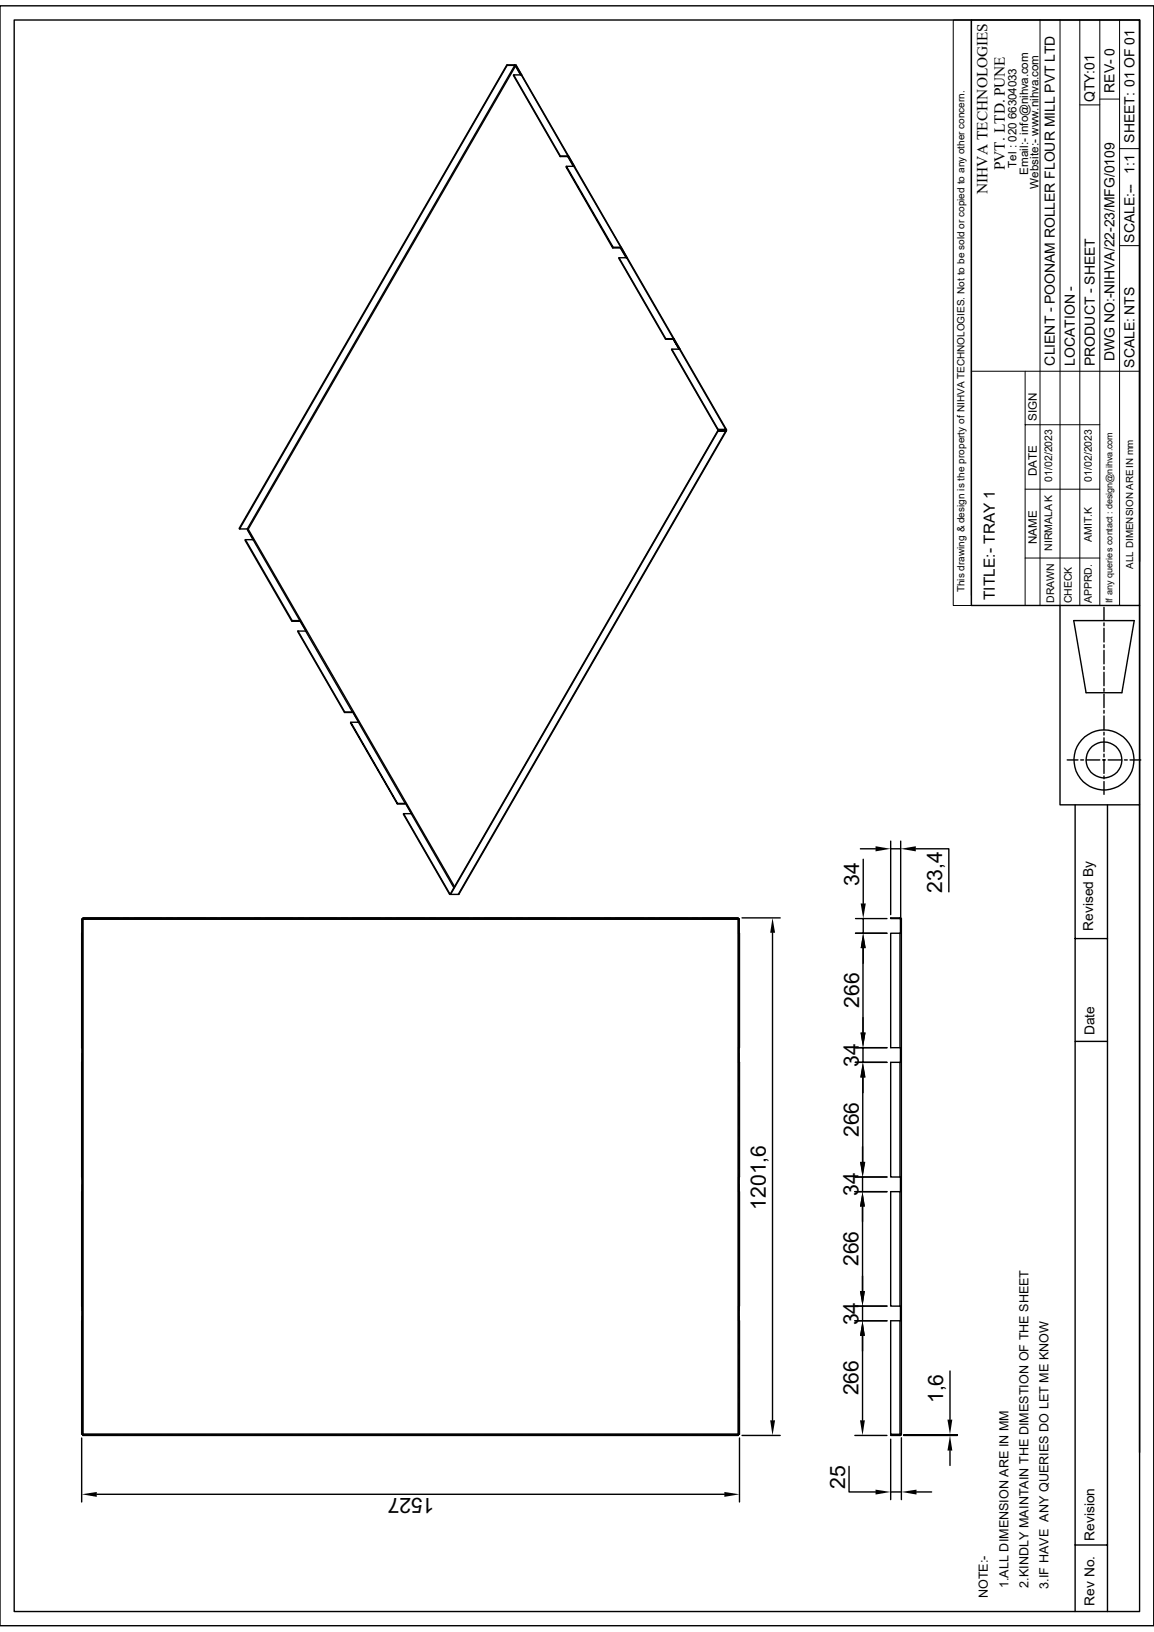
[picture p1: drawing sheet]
<svg xmlns="http://www.w3.org/2000/svg" width="210mm" height="297mm" viewBox="0 0 210 297" stroke-linecap="round" stroke-linejoin="round" font-family="sans-serif">
<g fill="none" stroke="#000" stroke-width=".25">
<path d="M0 1.1h210v294.8h-210zM2.6 3.6h204.8v289.7h-204.8zM92.2 11.8l-48.7 84.4 .1 .1M92.3 11.9h1.4l-48.7 84.4h-1.4zM93.5 13.6l8.4 14.9M93.6 11.8h-1.4l.1 .1M93.6 11.8l.2 .2M93.6 11.8l.2 .1M93.8 12l-48.6 84.3 37.5 65.1M93.8 12h.1M93.9 11.9l38.3 66.3M93.9 11.9l1 1.8"/>
<path d="M93.9 11.9h-.1l1 1.7M176.8 3.6h30.6v106.6h-30.6zM207.4 3.6v98.6M102 28.4h1.4l-1.5 .1zM102 28.4l-8.5-14.8h1.4l8.6 14.8-.1 .1 1 1.8M103.1 30.3h1.3M103.3 28.5h.1M103.3 28.5l1.1 1.8M104.4 30.3l8.6 14.7M104.5 30.3h.1M111.6 45h1.4l-.1 .1h-1.4zM111.6 45l-8.5-14.7-.1 .1 8.5 14.7"/>
<path d="M112.6 46.9l8.5 14.8M112.9 45.1h.1M112.9 45.1l1.1 1.8M113 45h.1M113.1 45l.9 1.9M113.1 45l-.2 .1M121.2 61.6h1.4l-1.5 .1zM121.2 61.6l-8.6-14.7h1.4l8.6 14.7M122.3 63.5h1.4l8.4 14.6h-1.4zM122.3 63.5l8.3 14.7 .1-.1M122.5 61.8h.1M122.5 61.7l1.1 1.8"/>
<path d="M122.6 61.8l1 1.7M122.6 61.7h.1M122.6 61.7l1.1 1.8M122.6 61.7v.1M130.6 78.4h1.5zM130.6 78.4l-48.6 84.4M130.6 78.2l1.6-.1v.2M130.7 78.4l-48.7 84.4M132 78.2l.1 .2zM132.1 78.3h.1M132.2 78.3v.1l-48.8 84.4h-1.4M132.2 78.4l-48.8 84.4"/>
<path d="M44.7 98.2l8.5 14.7-.1 .1 1.5-.1h-1.4M45 96.3h.2l-.2 .1M45 96.4l1.1 1.8M46 98.2h.1M46.1 98.2l-1.5 .1 8.5 14.7M46.1 98.2l8.5 14.7M54.2 114.9l8.5 14.7h1.4M54.2 114.9l8.5 14.8M54.2 114.9h1.4l8.5 14.7M54.6 112.9l1.1 2M54.6 112.9l1 1.9M54.6 112.9l-.1 .1"/>
<path d="M192.9 110.2v36.3h14.5v117.8M195.4 112.9h11l-2.2 13.2h-6.5zM200.9 110.5v2.4M200.9 113.4v.5M200.9 114.3v2.5M200.9 117.3v.6M200.9 118.4v2.4M207.4 110.2v36.3M62.7 129.6v.1l1.4-.1M63.8 131.4l8.5 14.9-8.5-14.7zM63.8 131.4h1.5M64.1 129.5h.1"/>
<path d="M64.2 129.6l1.1 1.8M64.2 129.6h-.1M65.2 131.4l8.5 14.8M194.2 138.3h2M196.7 138.3h.5M197.7 138.3h2.5M200.7 138.3h.5M200.9 121.3v.5M200.9 122.3v2.5M200.9 125.3v.5M200.9 126.3v2.5M200.9 129.3v.5"/>
<path d="M200.9 130.3v2.5M200.9 133.3v.5M200.9 134.3v2.5M200.9 137.2v.6M200.9 138.3v2.5M201.7 138.3h2.4M204.6 138.3h.5M205.7 138.3h1.9M72.3 146.2h1.4l-1.4 .1M73.4 148.1l8.4 14.7M73.7 146.2h.1M73.8 146.2l1.1 1.9z"/>
<path d="M73.8 146.2l-.1 .1M74.8 148h.1M156.6 154.5h2.7M157.1 156.4v8M162.1 153.1v13.4M162.1 154.5h1.8M163.9 153.1v14.8M166.7 154.5h6v7.8M195.7 146.5v146.8M200.9 141.2v.5M200.9 142.2v2.4M201.5 146.5v146.8"/>
<path d="M14.9 173.8v1M14.9 175.8v5M15 169.8h-.1v20.9h.1M15 167.3h.1M15 167.3v26M15 167.3l-.1 5.5M15.1 167h119.3v.2h-119.3zM15.1 167.2v.1M15.1 167.1h6.4M15.1 167.3v93.7h-.1M15.1 167.3h119.2M22.4 167.1h1.1"/>
<path d="M24.4 167.1h5M30.4 167.1h1M32.4 167.1h5M38.4 167.1h1M40.3 167.1h5M46.4 167.1h.9M48.3 167.1h5M54.3 167.1h1M56.3 167.1h5M62.3 167.1h.9M64.3 167.1h4.9M70.2 167.1h1"/>
<path d="M72.2 167.1h5M78.2 167.1h1M80.2 167.1h5M81.9 162.7l-.1 .1h.2M82.6 161.5l-7.8-13.4h-1.4l8.6 14.6M86.1 167.1h1.1M88.1 167.1h5M94.1 167.1h1M96.1 167.1h5M102.1 167.1h1M104.1 167.1h5M110.1 167.1h.9"/>
<path d="M112.1 167.1h4.9M118 167.1h1M120 167.1h5M126 167.1h1M128 167.1h6.3M134.3 167.3v93.7h.2M134.4 167.2l-.1 .1M134.4 167.3h-.1M134.4 167.3l.1 2.5M134.4 167.3h.1v2.5M134.5 167.3v5.5M134.5 173.8v1"/>
<path d="M134.5 175.8v5M134.5 169.8h.1v20.9h-.1zM135 167h7M140.6 169.8v88.7M155.7 169.8h5.7M155.7 167.2h5.7M157.1 172.6v15.3M157.1 167.2v2.6M157.1 172.6v2.7M162.1 167h1.7v.2h-1.7zM163.8 169.8h-1.7v20.9h1.7M163.8 167.2l.1 .1"/>
<path d="M163.8 169.8v20.9M163.8 167l.2 .3M163.9 167.3h.1v93.7h-.2M163.9 167.3v2.5h-.1M163.9 167.3v2.5M195.7 170.8h5.8M14.9 193.3h.1v20.9h-.1zM14.9 181.8v1M14.9 183.8v4.9M14.9 189.7v7M14.9 197.7v1M14.9 199.7v5"/>
<path d="M134.5 181.8v1M134.5 183.8v5M134.5 189.7v1.1M134.5 191.7v5M134.5 197.7v1M134.5 199.7v5M134.5 193.3h.1v20.9h-.1zM134.5 190.7v2.6M155.7 190.7h5.7M157 196.1v15.4M157.1 190.7v2.6M157.1 196.1v2.7"/>
<path d="M161.4 193.3h-5.7M163.8 193.3h-1.7v20.9h1.7M163.8 190.7h.1v2.6h-.1M163.8 193.3v20.9M163.9 190.7v2.6M195.7 189.5h5.8M14.9 216.9h.1v20.8h-.1zM14.9 205.7v1M14.9 207.6v5M14.9 213.6v7M15 214.2v2.7M134.5 205.7v1"/>
<path d="M134.5 207.7v4.9M134.5 213.7v.9M134.5 215.6v5M134.5 216.9h.1v20.8h-.1zM134.5 214.2v2.7M157 208.7v2.8M157 214.2v2.7M157 219.6v15.3M161.4 216.9h-5.8M161.4 214.2h-5.8M163.8 216.9h-1.7v20.8h1.7M163.8 214.2h.1v2.7h-.1"/>
<path d="M163.8 216.9v20.8M163.9 214.2v2.7M14.9 221.6v1M14.9 223.6v5M14.9 229.6v.9M14.9 231.6v4.9M14.9 237.5v7M15 237.7v2.7M134.5 221.6v1M134.5 223.6v5M134.5 229.6v1M134.5 231.6v5"/>
<path d="M134.5 237.5v1M134.5 239.5v5M134.5 237.7v2.7M155.6 237.7h5.8M157 237.7v2.7M163.8 237.7h.1v2.7h-.1M163.9 237.7v2.7M14.9 240.4h.1v20.6h-.1zM14.9 245.5v1M14.9 247.5v5M14.9 253.4v1.1M14.9 255.4v5.6"/>
<path d="M134.5 245.5v1M134.5 247.5v5M134.5 253.4v1.1M134.5 240.4h.1v20.6h-.1zM134.5 255.4v5.6M157 243.1v15.4M161.4 240.4h-5.8M163.8 240.4h-1.7v20.6h1.7M163.8 240.4v20.6M172.9 249.5v8.9M14.9 261.7v11.6M15.1 261.1h119.3v.1h-119.3z"/>
<path d="M17.6 271.9h114.2M21.5 261.1h-6.4l119.2-.1 .1 .1M22.4 261.1h1.1M24.4 261.1h5M30.4 261.1h1M32.4 261.1h5M38.4 261.1h1M40.4 261.1h4.9M46.4 261.1h.9M48.3 261.1h5M54.3 261.1h1M56.3 261.1h5"/>
<path d="M62.3 261.1h1M64.3 261.1h5M70.2 261.1h1M72.2 261.1h5M78.2 261.1h1M80.2 261.1h5M86.2 261.1h1M88.2 261.1h4.9M94.1 261.1h1M96.1 261.1h5M102.1 261.1h1M104.1 261.1h5"/>
<path d="M110.1 261.1h1M112.1 261.1h5M118 261.1h1M120 261.1h5M126 261.1h1M128 261.1h6.4M134.6 261.7v11.6M135 261.2h7M154.5 266.9v4.6h4.8M155.6 261.2h5.8M162.1 261.1h1.7v.1h-1.7zM162.1 261.9v11"/>
<path d="M162.1 271.5h1.9M163.9 261l-.1 .1M164 261l-.2 .2M164 261.7v11.2M164.5 261.1h9.7M164.5 261.2h9.7M166.8 271.5h2.7M172.9 261.1v.1M172.9 264v2.7M195.7 281.2h5.8"/>
<circle cx="200.9" cy="138.3" r="3.3"/>
<circle cx="200.9" cy="138.3" r="5.5"/>
</g>
<g fill="none" stroke="#000" stroke-width=".18">
<path d="M173.5 3.6h3.3v106.6h-3.3zM176.8 3.6v104.8M189.3 3.6v106.6M192.9 3.6v106.6M196.5 19.1h3.7M196.5 3.6v106.6M200.2 18h3.6M200.2 3.6v106.6M203.8 3.6v106.6M203.8 27.1h3.6M203.8 44.7h3.6M176.8 67.6h30.6"/>
<path d="M186.6 67.6v42.6M186.6 77.3h13.6M186.6 89h13.6M176.8 110.2h30.6M186.6 101.6h13.6"/>
</g>
<g fill="#000">
<path d="M159.3 154l2.8 .5-2.8 .4zM163.9 154.5l2.8-.5v.9zM140.6 167l.5 2.8h-.9zM157.1 169.8l.4 2.8h-.9zM157.1 169.8l.5 2.8h-1zM156.6 164.4h1l-.5 2.8zM157 193.3l.5 2.8h-1zM157.1 193.3l.4 2.8h-.9zM156.6 187.9h.9l-.4 2.8zM157 216.9l.4 2.7h-.9zM156.5 211.5h.9l-.4 2.7zM156.5 211.5h1l-.5 2.7z"/>
<path d="M156.5 234.9h.9l-.4 2.8zM140.2 258.5h.9l-.5 2.7zM156.5 258.5h.9l-.4 2.7zM157 240.4l.4 2.7h-.9zM172.4 258.4h.9l-.4 2.7zM14.9 271.9l2.7-.4v.9zM131.8 271.5l2.8 .4-2.8 .5zM159.3 271.1l2.8 .4-2.8 .5zM164 271.5l2.8-.4v.9zM172.9 261.2l.4 2.8h-.9z"/>
</g>
<g font-size="3.9">
<text x="156.3" y="161.2" transform="rotate(-90 156.3 161.2)">34</text>
<text x="171.5" y="162.4" transform="rotate(-90 171.5 162.4)">23,4</text>
<text x="156.3" y="183.4" transform="rotate(-90 156.3 183.4)">266</text>
<text x="156.3" y="194.1" transform="rotate(-90 156.3 194.1)">34</text>
<text x="156.3" y="206.9" transform="rotate(-90 156.3 206.9)">266</text>
<text x="139.4" y="220.1" transform="rotate(-90 139.4 220.1)">1201,6</text>
<text x="156.2" y="217.6" transform="rotate(-90 156.2 217.6)">34</text>
<text x="156.2" y="230.5" transform="rotate(-90 156.2 230.5)">266</text>
<text x="156.2" y="241.2" transform="rotate(-90 156.2 241.2)">34</text>
<text x="156.2" y="254" transform="rotate(-90 156.2 254)">266</text>
<text x="171.6" y="255.4" transform="rotate(-90 171.6 255.4)">1,6</text>
<text x="79.1" y="272.7" transform="rotate(-180 79.1 272.7)">1527</text>
<text x="153.8" y="271" transform="rotate(-90 153.8 271)">25</text>
</g>
<g font-size="2.8">
<text x="179.7" y="35.3" transform="rotate(-90 179.7 35.3)">NIHVA TECHNOLOGIES</text>
<text x="182.9" y="31" transform="rotate(-90 182.9 31)">PVT. LTD. PUNE</text>
<text x="181.1" y="109.2" transform="rotate(-90 181.1 109.2)">TITLE:- TRAY 1</text>
</g>
<g font-size="2.5">
<text x="202.8" y="16.9" transform="rotate(-90 202.8 16.9)">REV- 0</text>
<text x="199.2" y="18.6" transform="rotate(-90 199.2 18.6)">QTY:01</text>
<text x="206.5" y="25.9" transform="rotate(-90 206.5 25.9)">SHEET: 01 OF 01</text>
<text x="206.5" y="31.7" transform="rotate(-90 206.5 31.7)">1:1</text>
<text x="206.5" y="44.2" transform="rotate(-90 206.5 44.2)">SCALE:--</text>
<text x="202.8" y="65.7" transform="rotate(-90 202.8 65.7)">DWG NO:-NIHVA/22-23/MFG/0109</text>
<text x="191.9" y="66.5" transform="rotate(-90 191.9 66.5)">CLIENT - POONAM ROLLER FLOUR MILL PVT LTD</text>
<text x="195.6" y="66.6" transform="rotate(-90 195.6 66.6)">LOCATION -</text>
<text x="199.2" y="66.6" transform="rotate(-90 199.2 66.6)">PRODUCT - SHEET</text>
<text x="206.5" y="66.9" transform="rotate(-90 206.5 66.9)">SCALE: NTS</text>
<text x="198.9" y="169.4" transform="rotate(-90 198.9 169.4)">Revised By</text>
<text x="199.2" y="188.4" transform="rotate(-90 199.2 188.4)">Date</text>
<text x="199.2" y="280.4" transform="rotate(-90 199.2 280.4)">Revision</text>
<text x="199.2" y="292.2" transform="rotate(-90 199.2 292.2)">Rev No.</text>
</g>
<g font-size="2.3">
<text x="179.8" y="290.9" transform="rotate(-90 179.8 290.9)">NOTE:-</text>
<text x="183.6" y="289" transform="rotate(-90 183.6 289)">1.ALL DIMENSION ARE IN MM</text>
<text x="187.2" y="289" transform="rotate(-90 187.2 289)">2.KINDLY MAINTAIN THE DIMESTION OF THE SHEET</text>
<text x="190.8" y="289.1" transform="rotate(-90 190.8 289.1)">3.IF HAVE ANY QUERIES DO LET ME KNOW</text>
</g>
<g font-size="2.1">
<text x="185" y="30.6" transform="rotate(-90 185 30.6)">Tel : 020 66304033</text>
<text x="187.1" y="31.9" transform="rotate(-90 187.1 31.9)">Email:- info@nihva.com</text>
<text x="189" y="34.4" transform="rotate(-90 189 34.4)">Website:- www.nihva.com</text>
<text x="188.7" y="76.6" transform="rotate(-90 188.7 76.6)">SIGN</text>
<text x="188.7" y="86.6" transform="rotate(-90 188.7 86.6)">DATE</text>
<text x="188.7" y="99" transform="rotate(-90 188.7 99)">NAME</text>
</g>
<g font-size="1.9">
<text x="191.5" y="87.7" transform="rotate(-90 191.5 87.7)">01/02/2023</text>
<text x="198.7" y="87.7" transform="rotate(-90 198.7 87.7)">01/02/2023</text>
<text x="191.5" y="100.3" transform="rotate(-90 191.5 100.3)">NIRMALA K</text>
<text x="198.7" y="98.6" transform="rotate(-90 198.7 98.6)">AMIT.K</text>
<text x="191.9" y="109.7" transform="rotate(-90 191.9 109.7)">DRAWN</text>
<text x="195.1" y="109.8" transform="rotate(-90 195.1 109.8)">CHECK</text>
<text x="198.7" y="109.7" transform="rotate(-90 198.7 109.7)">APPRD.</text>
</g>
<g font-size="1.8">
<text x="175.5" y="107.8" transform="rotate(-90 175.5 107.8)">This drawing &amp; design is the property of NIHVA TECHNOLOGIES. Not to be sold or copied to any other concern.</text>
<text x="206.2" y="103.5" transform="rotate(-90 206.2 103.5)">ALL DIMENSION ARE IN mm</text>
</g>
<text font-size="1.7" x="202.4" y="109.8" transform="rotate(-90 202.4 109.8)">If any queries contact : design@nihva.com</text>
</svg>
